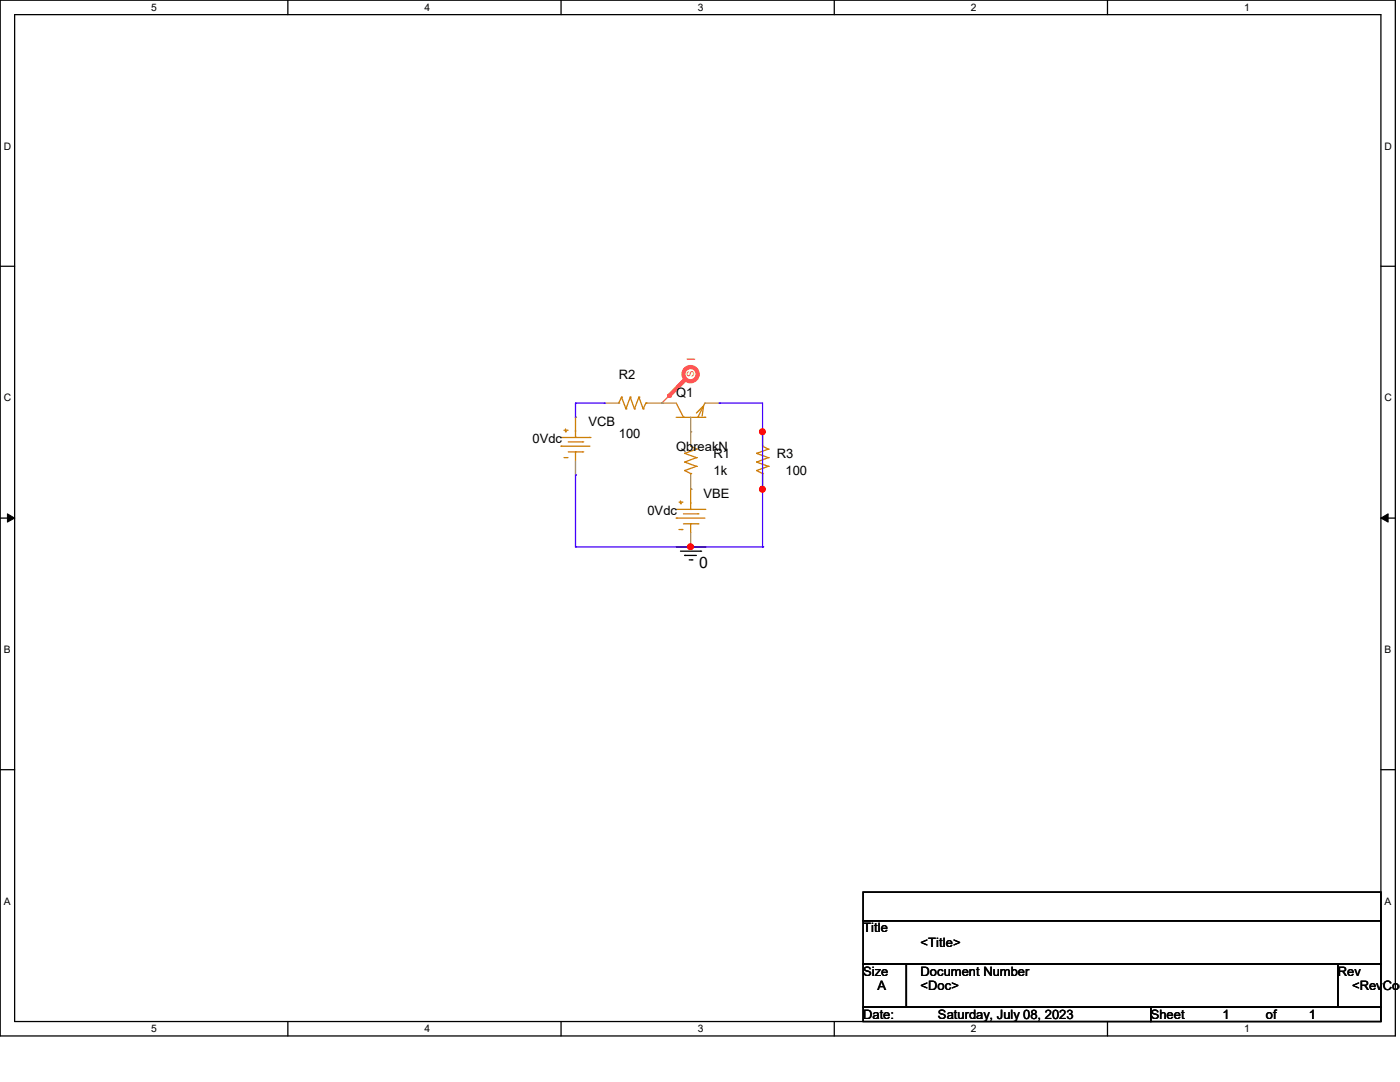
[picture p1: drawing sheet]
<svg xmlns="http://www.w3.org/2000/svg" width="279mm" height="216mm" viewBox="0 0 279 216" stroke-linecap="round" stroke-linejoin="round" font-family="sans-serif">
<path d="M0 0h278.5v206.7h-278.5zM2.9 2.9h272.7v200.9h-272.7z" fill="none" stroke="#000" stroke-width=".25"/>
<g fill="#fff">
<path d="M30.2 .3h1.1v2.3h-1.1z"/>
<path d="M30.2 204.1h1.1v2.3h-1.1z"/>
</g>
<path d="M57.4 0v2.9M57.4 203.8v2.9" fill="none" stroke="#000" stroke-width=".25"/>
<g fill="#fff">
<path d="M84.7 .3h1.1v2.3h-1.1z"/>
<path d="M84.7 204.1h1.1v2.3h-1.1z"/>
</g>
<path d="M112 0v2.9M112 203.8v2.9" fill="none" stroke="#000" stroke-width=".25"/>
<g fill="#fff">
<path d="M139.2 .3h1.1v2.3h-1.1z"/>
<path d="M139.2 204.1h1.1v2.3h-1.1z"/>
</g>
<path d="M166.5 0v2.9M166.5 203.8v2.9" fill="none" stroke="#000" stroke-width=".25"/>
<g fill="#fff">
<path d="M193.8 .3h1.1v2.3h-1.1z"/>
<path d="M193.8 204.1h1.1v2.3h-1.1z"/>
</g>
<path d="M221 0v2.9M221 203.8v2.9" fill="none" stroke="#000" stroke-width=".25"/>
<g fill="#fff">
<path d="M248.3 .3h1.1v2.3h-1.1z"/>
<path d="M248.3 204.1h1.1v2.3h-1.1z"/>
<path d="M.8 28h1.4v2.3h-1.4z"/>
<path d="M276.3 28h1.4v2.3h-1.4z"/>
<path d="M.8 78.2h1.4v2.3h-1.4z"/>
<path d="M276.3 78.2h1.4v2.3h-1.4z"/>
</g>
<path d="M0 53.1h2.9M275.6 53.1h2.9" fill="none" stroke="#000" stroke-width=".25"/>
<g fill="#fff">
<path d="M.8 128.5h1.3v2.2h-1.3z"/>
<path d="M276.3 128.5h1.3v2.2h-1.3z"/>
</g>
<path d="M0 103.4h2.9M275.6 103.4h2.9" fill="none" stroke="#000" stroke-width=".25"/>
<path d="M1.5 102.5l1.4 .9-1.4 .8zM275.6 103.4l1.4-.9v1.7z" fill="#000" stroke="#000" stroke-width=".2"/>
<g fill="#fff">
<path d="M.8 178.7h1.3v2.2h-1.3z"/>
<path d="M276.3 178.7h1.3v2.2h-1.3z"/>
</g>
<g fill="none" stroke="#000" stroke-width=".25">
<path d="M135 109.1h5.7M135.8 110h4M136.7 110.8h.1M136.7 110.8h2.3M137.5 111.7h.6M138.1 111.7h.1M139.8 110h.1M140.7 109.1h.1M0 153.6h2.9M275.6 153.6h2.9M172.3 178h103.3v5.7h-103.3zM172.3 183.7h103.3v8.7h-103.3z"/>
<path d="M172.3 192.4h8.6v8.6h-8.6zM180.9 192.4h86.1v8.6h-86.1zM267 192.4h8.6v8.6h-8.6zM172.3 201h57.4v2.8h-57.4zM229.7 201h45.9v2.8h-45.9z"/>
</g>
<path d="M135 77.6l-2.9 2.8M132.1 80.4h.1" fill="none" stroke="#f55" stroke-width=".25"/>
<path d="M136.7 75.8l-3.2 3.2" fill="none" stroke="#f55" stroke-width=".85"/>
<circle cx="133.5" cy="79" r=".42" fill="#f55"/>
<circle cx="137.8" cy="74.7" r="1.42" fill="none" stroke="#f55" stroke-width=".85"/>
<g fill="none" stroke="#cc8006" stroke-width=".25">
<path d="M124 79.2h.1M124 79.2l.9 2.4M124 79.2l-.5 1.2M125.8 79.2h.1M125.8 79.2l.8 2.4M125.8 79.2l-.9 2.4M127.5 79.2h.1M127.5 79.2l.9 2.4M127.5 79.2l-.9 2.4M112 89h.1M112 89h5.7M112 87.3h5.7"/>
<path d="M112.6 85.9h.6M112.6 91.3h.6M112.9 86.1h.1M112.9 85.6v.5M113.2 85.9h.1M113.2 91.3h.1M113.4 88.2h2.9M113.4 90.2h2.9M114.9 87.3h.1M114.9 90.2h.1M114.9 83.3h.1M114.9 83.3v4"/>
<path d="M114.9 90.2v1.7M116.3 88.2h.1M116.3 90.2h.1M117.7 87.3h.1M123.5 80.4h.1M124.9 81.6h.1M126.6 81.6h.1M128.4 81.6h.1M128.9 80.4h.1M128.9 80.4l-.5 1.2M128.9 80.4h.3M135 80.4l1.4 2.9"/>
<path d="M135 83.3h5.7M135.8 99.9v.6M136.4 83.3h.1M136.7 93.9h.1M136.7 92.2h.1M136.7 90.5h.1M136.7 93.9l1.1 .6M136.7 92.2l2.3 .8M136.7 90.5l2.3 .8M137.8 89h.1M137.8 94.5h.1M137.8 97.6h.1"/>
<path d="M137.8 89l1.2 .6M137.8 94.5v.3M137.8 97.6v4M139 93h.1M139 91.3h.1M139 89.6h.1M139 82.4l1.4-1.4-.3 2M139 93l-2.3 .9M139 91.3l-2.3 .9M139 89.6l-2.3 .9M139.3 83.3h.1M140.7 83.3h.1"/>
<path d="M140.7 80.4l-1.4 2.9M151 93.9h.1M151 92.2h.1M151 90.5h.1M151 93.9l1.2 .6M151 92.2l2.3 .8M151 90.5l2.3 .8M152.2 89h.1M152.2 94.5h.1M152.2 89l1.1 .6M152.2 94.5v.3M153.3 93h.1"/>
<path d="M153.3 91.3h.1M153.3 89.6h.1M153.3 93l-2.3 .9M153.3 91.3l-2.3 .9M153.3 89.6l-2.3 .9M135 103.4h.1M135 103.4h5.7M135 101.6h5.7M135.5 100.2h.6M135.5 105.7h.6M135.8 100.5h.1M136.1 100.2h.1"/>
<path d="M136.1 105.7h.1M136.4 102.5h2.9M136.4 104.5h2.9M137.8 101.6h.1M137.8 104.5h.1M137.8 104.5v1.8M139.3 102.5h.1M139.3 104.5h.1M140.7 101.6h.1"/>
</g>
<g fill="none" stroke="#a84" stroke-width=".25">
<path d="M114.9 83.3h.1M114.9 94.8h.1M114.9 91.9v2.9M120.6 80.4h.1M120.6 80.4h2.9M129.2 80.4h5.8M132.1 80.4h.1M137.8 86.1h.1M137.8 97.6h.1M137.8 83.3v5.7M137.8 94.8v2.8M140.7 80.4h2.9"/>
<path d="M143.6 80.4h.1M152.2 86.1h.1M152.2 97.6h.1M152.2 86.1v2.9M152.2 94.8v2.8M137.8 109.1h.1M137.8 106.3v2.8"/>
</g>
<g fill="none" stroke="#4200ff" stroke-width=".25">
<path d="M114.9 94.8h.1M114.9 80.4h.1M114.9 80.4v2.9M114.9 94.8v14.3M114.9 80.4h5.7M120.6 80.4h.1M143.6 80.4h.1M143.6 80.4h8.6v28.7M152.2 86.1h.1M152.2 97.6h.1M114.9 109.1h.1M114.9 109.1h37.3"/>
<path d="M152.2 109.1h.1"/>
</g>
<g fill="#f00" stroke="#f00" stroke-width=".25">
<circle cx="137.8" cy="109.1" r=".55"/>
<circle cx="152.1" cy="86.1" r=".55"/>
<circle cx="152.1" cy="97.6" r=".55"/>
</g>
<text font-size="3.1" x="139.5" y="113.4">0</text>
<g font-size="2.6">
<text x="123.5" y="75.6">R2</text>
<text x="135" y="79.3">Q1</text>
<text x="106.3" y="88.5">0Vdc</text>
<text x="117.4" y="85">VCB</text>
<text x="123.5" y="87.3">100</text>
<text x="135" y="89.9">QbreakN</text>
<text x="142.4" y="91.4">R1</text>
<text x="142.4" y="94.8">1k</text>
<text x="155" y="91.4">R3</text>
<text x="156.8" y="94.8">100</text>
<text x="140.4" y="99.4">VBE</text>
<text x="129.2" y="102.8">0Vdc</text>
<text x="172.3" y="186.1">Title</text>
<text x="183.7" y="188.9">&lt;Title&gt;</text>
<text x="172.3" y="194.7">Size</text>
<text x="175.1" y="197.6">A</text>
<text x="183.7" y="194.7">Document Number</text>
<text x="183.7" y="197.6">&lt;Doc&gt;</text>
<text x="267" y="194.7">Rev</text>
<text x="269.8" y="197.6">&lt;RevCod</text>
<text x="172.3" y="203.3">Date:</text>
<text x="187.2" y="203.3">Saturday, July 08, 2023</text>
<text x="229.7" y="203.3">Sheet</text>
<text x="244" y="203.3">1</text>
<text x="252.6" y="203.3">of</text>
<text x="261.2" y="203.3">1</text>
</g>
<text font-size="2.3" fill="#f55" x="138.8" y="72.1" transform="rotate(-90 138.8 72.1)">I</text>
<g font-size="2.1">
<text x="30.2" y="2.2">5</text>
<text x="84.7" y="2.2">4</text>
<text x="139.2" y="2.2">3</text>
<text x="193.8" y="2.2">2</text>
<text x="248.3" y="2.2">1</text>
<text x=".8" y="29.8">D</text>
<text x="276.3" y="29.8">D</text>
<text x=".8" y="80.1">C</text>
<text x="276.3" y="80.1">C</text>
<text x=".8" y="130.3">B</text>
<text x="276.3" y="130.3">B</text>
<text x=".8" y="180.5">A</text>
<text x="276.3" y="180.5">A</text>
<text x="30.2" y="206">5</text>
<text x="84.7" y="206">4</text>
<text x="139.2" y="206">3</text>
<text x="193.8" y="206">2</text>
<text x="248.3" y="206">1</text>
</g>
<text font-size="2" fill="#f55" x="138.5" y="75.3" transform="rotate(-90 138.5 75.3)">S</text>
</svg>
